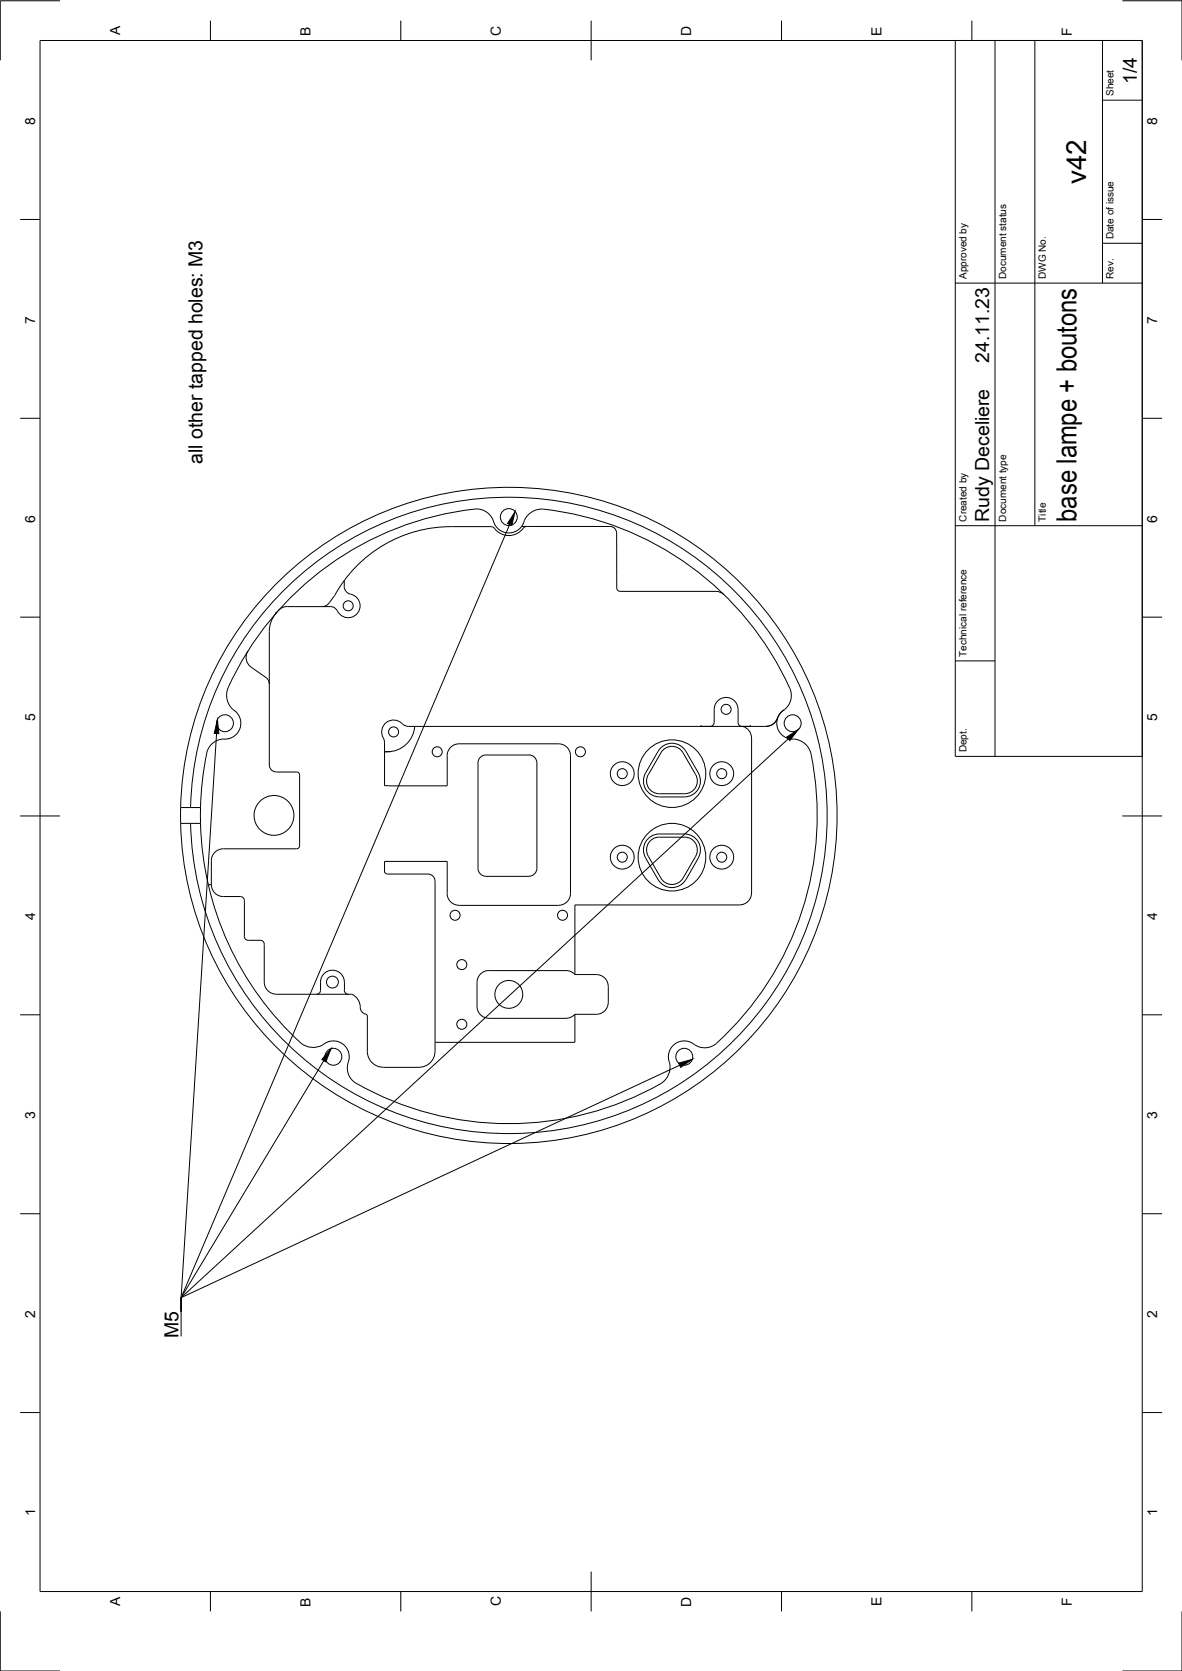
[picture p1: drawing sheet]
<svg xmlns="http://www.w3.org/2000/svg" width="297mm" height="420mm" viewBox="0 0 297 420" stroke-linecap="round" stroke-linejoin="round" font-family="sans-serif">
<!-- layer: Visible -->
<g fill="none" stroke="#000" stroke-width=".25">
<path d="M123.4 132.4h-9.9a33.3 33.3 0 0 0-29.4 17.4l-1.3 1.7M131.1 132.4h22.2a1.62 1.62 0 0 1 1.6 1.6M132.3 132.4h.1M132.3 132.4a1.49 1.49 0 0 0-1.2 .8 4.6 4.6 0 0 1-7.1-.6l-.6-.2M155 134v13.9a.81 .81 0 0 0 .8 .8M69.3 154.3l-1.1 1.8-.4 1.3-.1 1.4v33.5M69.3 154.3h.1M70 153.5l-.7 .8M72.2 152.5l-1.5 .4-.7 .6M72.2 152.5h10.8M82.8 151.5l-1 .8-.8 .2M86.5 146a2.63 2.63 0 0 0 1.2 3.3 3.1 3.1 0 0 1 2.2 4.9 3.1 3.1 0 0 1-5.4-.9 2 2 0 0 0-1.5-.8"/>
<path d="M155.8 148.7h24.1M179.9 148.7l1.3 .3 .8 .5M62.2 163.9h.1M62.2 163.9a2.99 2.99 0 0 0 .9 3.9l3.7 2.5M62.3 163.7l-.1 .2M66.8 170.4l.7 .8 .2 .8M197.1 178.5a4.5 4.5 0 0 0 1.4-5.4 77.2 77.2 0 0 0-62.7-45.1 4.8 4.8 0 0 0-4.2 3.5 4 4 0 0 1-4 2.5 4 4 0 0 1-3.6-3 4.5 4.5 0 0 0-4.7-3 77.2 77.2 0 0 0-62.2 45.7 4.8 4.8 0 0 0 2 5.1 4 4 0 0 1 1.1 4.6 4 4 0 0 1-4 2.4 4.6 4.6 0 0 0-4.5 4.7l-1 6.8-.3 5.7M197.1 178.5a4 4 0 0 0-1.7 4.6 4 4 0 0 0 4.2 2.7 4.9 4.9 0 0 1 4.2 3.7 77.3 77.3 0 0 1-24.3 73.3 4.6 4.6 0 0 1-5.5-.5 4 4 0 0 0-4.7 .4 4 4 0 0 0-1 4.6 4.9 4.9 0 0 1-2.2 5.1 77.5 77.5 0 0 1-76.6 0M197.1 178.5l-1.1 .9-.6 1.2M67.7 192.3a1.77 1.77 0 0 0 1.7 1.8M69.5 194.1h5M74.5 194.1a.77 .77 0 0 1 .8 .8v17.8a.77 .77 0 0 1-.8 .7h-18.4a2.99 2.99 0 0 0-3 3v6h-.7"/>
<path d="M96.6 189h1.5M104.2 182.6a7 7 0 0 1-7.6 6.4M122.1 189.8h10.8M132.9 189.8a2 2 0 0 1 2 2v26.5a2.04 2.04 0 0 1-2 2h-10.8a2 2 0 0 1-2-2v-26.5a1.97 1.97 0 0 1 2-2M140.4 187a2.99 2.99 0 0 1 3 3v34.6M140.4 187h-25a2.99 2.99 0 0 0-3 3M172 199.6h-6.3a3.2 3.2 0 0 1-2.8-4.8l3.2-5.5a3.2 3.2 0 0 1 5.5 0l3.2 5.5a3.2 3.2 0 0 1-2.8 4.8M175.5 194.4a4 4 0 0 1-3.5 6M175.5 194.4l-3.2-5.5a4 4 0 0 0-6.9 0l-3.2 5.5a4 4 0 0 0 3.5 6M176.2 182.6h.1M178.5 182.6l.7-.2 .2-.5 .1-3.5a3 3 0 0 1 3-3 3 3 0 0 1 3 3v3.2a1.01 1.01 0 0 0 1 1M186.7 182.6a2.99 2.99 0 0 1 2.2 2.9v39a3 3 0 0 1-3 3"/>
<path d="M188.5 182.6h.1M195.4 180.6a2.99 2.99 0 0 1-2.9 2M195.4 180.6a3 3 0 0 1-2.9 2h-89.9l-1.2-.3a3.1 3.1 0 0 0-4.4-.6 3.1 3.1 0 0 0-.5 4.4l.1 11.4 15.8 .1v-7.6M45.4 203a82.5 82.5 0 0 1 122.7-70 82.5 82.5 0 0 1 4.7 141.2 82.5 82.5 0 0 1-127.1-61.6l-.3-5.6M47.9 203a80 80 0 0 1 120.5-66.9 80 80 0 0 1 0 137.9 80 80 0 0 1-120.5-67M50.4 207a77 77 0 0 0 25.8 55.7 4.8 4.8 0 0 0 5.5-.4 4 4 0 0 1 4.6 .4 4 4 0 0 1 1.2 4.5M50.4 203.1v3.9M50.4 203.1h-5v.7v3.2h5M165.7 210.5a3.2 3.2 0 0 0-2.8 4.8l3.2 5.5M165.7 200.4h6.3M165.7 210.5h6.3M172 210.5a3.2 3.2 0 0 1 2.8 4.8l-3.2 5.5"/>
<path d="M172 209.7a4 4 0 0 1 3.5 6M172 209.7h-6.3a4 4 0 0 0-3.5 6l3.2 5.5a4 4 0 0 0 6.9 0l3.2-5.5M53.1 222.4a2.99 2.99 0 0 0 3 3h4.3M60.4 225.4a1.01 1.01 0 0 1 1 1v9a1.01 1.01 0 0 0 1 1h3a1.01 1.01 0 0 1 1 1v9.5a3 3 0 0 0 3 3.1M112.4 224.6a2.99 2.99 0 0 0 3 3h25M112.4 224.6v-8h-15.8v2.4a.77 .77 0 0 0 .8 .8h10.2a1.77 1.77 0 0 1 1.7 1.7v42.9a4 4 0 0 1-4 4M143.4 224.6a2.99 2.99 0 0 1-3 3M166.1 220.8a3.2 3.2 0 0 0 5.5 0M185.9 227.5h-41.4v17.5M69.5 250h18.9a3.9 3.9 0 0 1 2.2 3.8 2.85 2.85 0 0 0 1.7 1.5v.2M86.5 246.9a3 3 0 0 0-3-3 3 3 0 0 0-3 3.1v2a1.01 1.01 0 0 1-1 1M86.5 249a1.01 1.01 0 0 0 1 1"/>
<path d="M86.6 247v2M92.3 255.5v8.9a4 4 0 0 0 4 4M122.9 244a2.99 2.99 0 0 0-3 3v6a2.99 2.99 0 0 0 3 3M122.9 244.1h19.3M122.9 256.1h19.3M142.2 244l1.5 .4 .8 .6M144.5 255l-1.3 .9-1 .1M144.5 245h5.4a2.99 2.99 0 0 1 3 3v4.1a3 3 0 0 1-3 2.9h-5.4M144.5 255v7.1h-35.2M87.5 267.2a4.5 4.5 0 0 0 2 5.2M96.3 268.4h9"/>
<circle cx="127.9" cy="130" r="2.13"/>
<circle cx="87.5" cy="152.3" r="1.26"/>
<circle cx="182.5" cy="178.4" r="1.26"/>
<circle cx="56.5" cy="181.9" r="2.13"/>
<circle cx="98.9" cy="184" r="1.26"/>
<circle cx="109.9" cy="189" r="1.26"/>
<circle cx="145.9" cy="189" r="1.26"/>
<circle cx="156.4" cy="194.5" r="3"/>
<circle cx="156.4" cy="194.5" r="1.26"/>
<circle cx="168.9" cy="194.5" r="8.5"/>
<circle cx="181.4" cy="194.5" r="3"/>
<circle cx="181.4" cy="194.5" r="1.26"/>
<circle cx="199.2" cy="181.9" r="2.13"/>
<circle cx="68.9" cy="205" r="5"/>
<circle cx="156.4" cy="215.5" r="3"/>
<circle cx="156.4" cy="215.5" r="1.26"/>
<circle cx="168.9" cy="215.5" r="8.5"/>
<circle cx="181.4" cy="215.5" r="3"/>
<circle cx="181.4" cy="215.5" r="1.26"/>
<circle cx="114.4" cy="230.1" r="1.26"/>
<circle cx="141.4" cy="230.1" r="1.26"/>
<circle cx="83.5" cy="246.9" r="1.49"/>
<circle cx="116.1" cy="257.5" r="1.26"/>
<circle cx="116.1" cy="242.5" r="1.26"/>
<circle cx="127.9" cy="250" r="3.5"/>
<circle cx="83.8" cy="265.7" r="2.13"/>
<circle cx="172" cy="265.7" r="2.13"/>
</g>
<!-- layer: Border -->
<g fill="none" stroke="#000" stroke-width=".25">
<path d="M10.1 10.2h276.9v390h-276.9zM15.1 .2h-15v15M52.9 5.2v5M100.7 5.2v5M148.6 5.2v10M196.4 5.2v5M244.2 5.2v5M282.1 .2h14.9v15M5.1 55.2h5M287 55.2h5M5.1 105.2h5M287 105.2h5"/>
<path d="M5.1 155.2h5M287 155.2h5M5.1 205.2h10M282.1 205.2h9.9M5.1 255.2h5M287 255.2h5M5.1 305.2h5M287 305.2h5M5.1 355.2h5M287 355.2h5M148.6 395.2v10M.1 405.2v15h15"/>
<path d="M52.9 400.2v5M100.7 400.2v5M196.4 400.2v5M244.2 400.2v5M297 405.2v15h-14.9"/>
</g>
<!-- layer: TitleBlock -->
<path d="M240.1 10.2h46.9v180h-46.9zM250 10.2v180M260.1 10.2v122M277.1 10.2v61M277.1 25.2h9.9M240.1 71.2h46.9M277.1 61.2h9.9M240.1 132.2h46.9M240.1 166.2h9.9" fill="none" stroke="#000" stroke-width=".25"/>
<!-- layer: Leaders -->
<path d="M129.4 128.7l-.8 3.4-1.1-.5zM54.6 180.9l.4 3.6-1.2-.1zM197.7 185.4l2.9-2-2.1 2.8zM83.2 263.7l-1.3 3.3-1-.6zM170.5 267.3l3.5-.9-2.9 2z" fill="#000" stroke="#000" stroke-width=".25"/>
<path d="M128.1 131.9l-82.6 194.4v3.5M54.4 184.4l-8.9 141.9v3.5M198.1 185.8l-152.6 140.5v3.5M81.4 266.7l-35.9 59.6v9.7M170.8 267.8l-125.3 58.5v3.5" fill="none" stroke="#000" stroke-width=".25"/>
<g font-size="7">
<text x="272.9" y="46.3" transform="rotate(-90 272.9 46.3)">v42</text>
<text x="270.6" y="131.2" transform="rotate(-90 270.6 131.2)">base lampe + boutons</text>
</g>
<g font-size="4.9">
<text x="285.7" y="21.1" transform="rotate(-90 285.7 21.1)">1/4</text>
<text x="248.5" y="91.2" transform="rotate(-90 248.5 91.2)">24.11.23</text>
<text x="50.9" y="116.6" transform="rotate(-90 50.9 116.6)">all other tapped holes: M3</text>
<text x="248.5" y="131.2" transform="rotate(-90 248.5 131.2)">Rudy Deceliere</text>
<text x="44.8" y="336.4" transform="rotate(-90 44.8 336.4)">M5</text>
</g>
<g font-size="3.5">
<text x="30.2" y="8.7" transform="rotate(-90 30.2 8.7)">A</text>
<text x="78" y="9" transform="rotate(-90 78 9)">B</text>
<text x="125.9" y="8.9" transform="rotate(-90 125.9 8.9)">C</text>
<text x="173.7" y="9" transform="rotate(-90 173.7 9)">D</text>
<text x="221.6" y="8.9" transform="rotate(-90 221.6 8.9)">E</text>
<text x="269.4" y="8.9" transform="rotate(-90 269.4 8.9)">F</text>
<text x="8.8" y="31.4" transform="rotate(-90 8.8 31.4)">8</text>
<text x="290.8" y="31.4" transform="rotate(-90 290.8 31.4)">8</text>
<text x="8.8" y="81.4" transform="rotate(-90 8.8 81.4)">7</text>
<text x="290.8" y="81.4" transform="rotate(-90 290.8 81.4)">7</text>
<text x="8.8" y="131.4" transform="rotate(-90 8.8 131.4)">6</text>
<text x="290.8" y="131.4" transform="rotate(-90 290.8 131.4)">6</text>
<text x="8.8" y="181.4" transform="rotate(-90 8.8 181.4)">5</text>
<text x="290.8" y="181.4" transform="rotate(-90 290.8 181.4)">5</text>
<text x="8.8" y="231.4" transform="rotate(-90 8.8 231.4)">4</text>
<text x="290.8" y="231.4" transform="rotate(-90 290.8 231.4)">4</text>
<text x="8.8" y="281.4" transform="rotate(-90 8.8 281.4)">3</text>
<text x="290.8" y="281.4" transform="rotate(-90 290.8 281.4)">3</text>
<text x="8.8" y="331.4" transform="rotate(-90 8.8 331.4)">2</text>
<text x="290.8" y="331.4" transform="rotate(-90 290.8 331.4)">2</text>
<text x="8.8" y="381.2" transform="rotate(-90 8.8 381.2)">1</text>
<text x="290.8" y="381.2" transform="rotate(-90 290.8 381.2)">1</text>
<text x="30.2" y="403.7" transform="rotate(-90 30.2 403.7)">A</text>
<text x="78" y="404" transform="rotate(-90 78 404)">B</text>
<text x="125.9" y="403.9" transform="rotate(-90 125.9 403.9)">C</text>
<text x="173.7" y="404" transform="rotate(-90 173.7 404)">D</text>
<text x="221.6" y="403.9" transform="rotate(-90 221.6 403.9)">E</text>
<text x="269.4" y="403.9" transform="rotate(-90 269.4 403.9)">F</text>
</g>
<g font-size="2.5">
<text x="279.9" y="24.2" transform="rotate(-90 279.9 24.2)">Sheet</text>
<text x="279.9" y="60.2" transform="rotate(-90 279.9 60.2)">Date of issue</text>
<text x="242.9" y="70.2" transform="rotate(-90 242.9 70.2)">Approved by</text>
<text x="252.8" y="70.2" transform="rotate(-90 252.8 70.2)">Document status</text>
<text x="262.9" y="70.2" transform="rotate(-90 262.9 70.2)">DWG No.</text>
<text x="279.9" y="70.2" transform="rotate(-90 279.9 70.2)">Rev.</text>
<text x="242.9" y="131.2" transform="rotate(-90 242.9 131.2)">Created by</text>
<text x="252.8" y="131.2" transform="rotate(-90 252.8 131.2)">Document type</text>
<text x="262.9" y="131.2" transform="rotate(-90 262.9 131.2)">Title</text>
<text x="242.9" y="165.2" transform="rotate(-90 242.9 165.2)">Technical reference</text>
<text x="242.9" y="189.2" transform="rotate(-90 242.9 189.2)">Dept.</text>
</g>
</svg>
